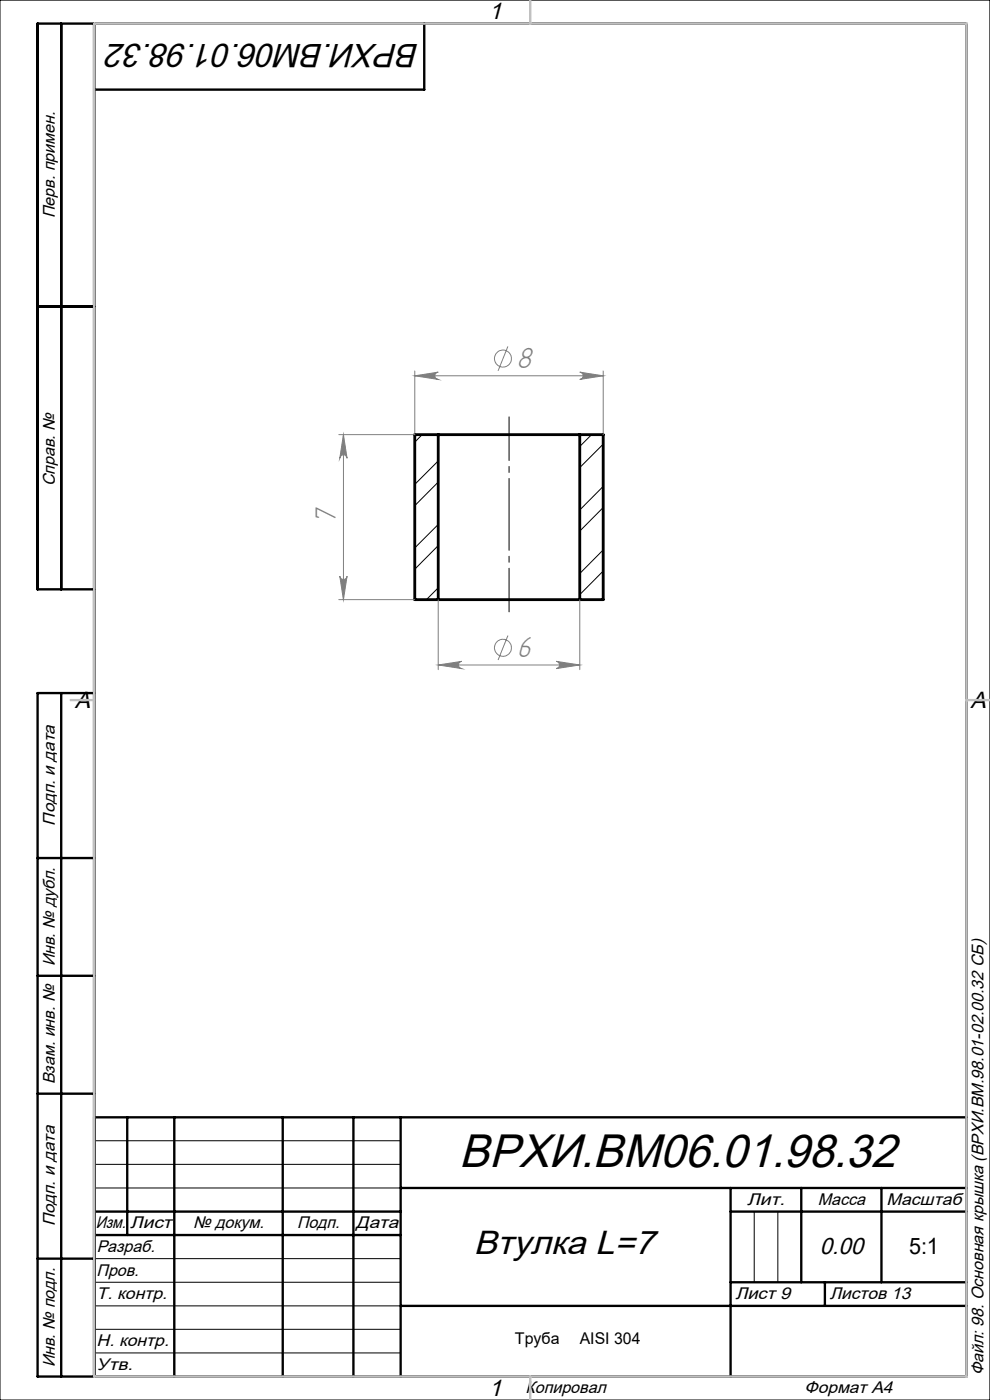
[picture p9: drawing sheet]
<svg xmlns="http://www.w3.org/2000/svg" width="210mm" height="297mm" viewBox="0 0 210 297" stroke-linecap="round" stroke-linejoin="round" font-family="sans-serif">
<g fill="none" stroke="#000" stroke-width=".21">
<path d="M0 0h210v297h-210zM89.5 92.2l-1.5 1.6M93 97.8l-5 5M125.5 92.2l-2.5 2.5M128 94.2l-5 5M93 111.3l-5 4.9M93 102.3l-5 5M93 115.7l-5 5.1M128 103.2l-5 5M128 116.7l-5 5M128 107.7l-5 5M93 124.7l-2.5 2.5"/>
<path d="M128 121.1l-5 5M20 242h65M20 247h65M20 252h65M160 257v15M165 257v15M20 267h65M20 272h65M20 277h65M20 282h65M20 287h65"/>
</g>
<path d="M93 92.2h30M93 92.2h-5v35h5M93 92.2v35M123 92.2h5v35h-5M123 92.2v35M93 127.2h30" fill="none" stroke="#000" stroke-width=".6"/>
<g fill="none" stroke="#808080" stroke-width=".21">
<path d="M88 78.7v13.5M88 79.7h40M88 79.7l5-.8a.78 .78 0 0 0-.8 .8 .78 .78 0 0 0 .8 .8zM107.7 73.5l-2 5.2M123 78.9l5 .8-5 .8a.78 .78 0 0 0 .7-.8 .78 .78 0 0 0-.7-.8zM128 78.7v13.5M71.9 92.2h16M72.8 92.2l.8 5a.78 .78 0 0 0-.8-.7 .78 .78 0 0 0-.7 .7zM72.8 92.2v35M71.9 127.2h16M72.1 122.2a.78 .78 0 0 0 .7 .7 .78 .78 0 0 0 .8-.7l-.8 5zM93 127.2v14.9"/>
<path d="M107.7 134.8l-2 5.2M123 127.2v14.9M93 141.1h30M93 141.1l5-.8a.78 .78 0 0 0-.8 .8 .78 .78 0 0 0 .8 .7zM118 140.3l5 .8-5 .7a.78 .78 0 0 0 .7-.7 .78 .78 0 0 0-.7-.8z"/>
<circle cx="106.7" cy="76.1" r="1.81"/>
<circle cx="106.7" cy="137.4" r="1.8"/>
</g>
<path d="M108 88.4v41.4" fill="none" stroke="#000" stroke-width=".21" stroke-dasharray="15.2 1.3 1.3 1.3" stroke-dashoffset="6"/>
<g fill="none" stroke="#000" stroke-width=".5">
<path d="M13 5v120M20 5v287M90 5v14h-70M8 65h12M20 125h-12v-120h197v287h-197v-145h12M13 147v145M8 182h12M8 207h12M8 232h12M20 237h185M27 237v25M37 237v55"/>
<path d="M60 237v55M75 237v55M85 237v55M20 257h65M85 252h120M155 252v40M155 257h50M170 252v20M187 252v20M8 267h12M20 262h65M85 277h120"/>
<path d="M155 272h50M175 272v5"/>
</g>
<path d="M20 5h185v287h-185zM112.5 0v5M15 148.5h5M205 148.5h5M112.5 292v5" fill="none" stroke="#c0c0c0" stroke-width=".5"/>
<g fill="#808080">
<path d="M93 141.1l5-.8a.78 .78 0 0 0-.8 .8 .78 .78 0 0 0 .8 .7zM118 140.3l5 .8-5 .7a.78 .78 0 0 0 .7-.7 .78 .78 0 0 0-.7-.8z"/>
<path d="M72.1 122.2a.78 .78 0 0 0 .7 .7 .78 .78 0 0 0 .8-.7l-.8 5zM72.8 92.2l.8 5a.78 .78 0 0 0-.8-.7 .78 .78 0 0 0-.7 .7z"/>
<path d="M88 79.7l5-.8a.78 .78 0 0 0-.8 .8 .78 .78 0 0 0 .8 .8zM123 78.9l5 .8-5 .8a.78 .78 0 0 0 .7-.8 .78 .78 0 0 0-.7-.8z"/>
</g>
<text font-size="10" x="97.4" y="247.6">ВРХИ.ВМ06.01.98.32</text>
<g font-size="7.1">
<text x="89" y="9.3" transform="rotate(-180 89 9.3)">ВРХИ.ВМ06.01.98.32</text>
<text x="100.5" y="266.1">Втулка L=7</text>
</g>
<g font-size="6.9" fill="#808080">
<text x="109.7" y="78">8</text>
<text x="71.2" y="111.1" transform="rotate(-90 71.2 111.1)">7</text>
<text x="109.7" y="139.4">6</text>
</g>
<g font-size="5">
<text x="103.7" y="4.1">1</text>
<text x="15.9" y="150.1">A</text>
<text x="205.9" y="150.1">A</text>
<text x="173.9" y="266">0.00</text>
<text x="103.7" y="296.1">1</text>
</g>
<text font-size="4.8" x="192.8" y="266">5:1</text>
<g font-size="3.6">
<text x="11.6" y="46.3" transform="rotate(-90 11.6 46.3)">Перв. примен.</text>
<text x="11.6" y="103.2" transform="rotate(-90 11.6 103.2)">Справ. №</text>
<text x="11.6" y="175.1" transform="rotate(-90 11.6 175.1)">Подп. и дата</text>
<text x="11.6" y="205" transform="rotate(-90 11.6 205)">Инв. № дубл.</text>
<text x="11.6" y="230" transform="rotate(-90 11.6 230)">Взам. инв. №</text>
<text x="158.5" y="255.6">Лит.</text>
<text x="173.5" y="255.6">Масса</text>
<text x="188.1" y="255.6">Масштаб</text>
<text x="11.6" y="260.1" transform="rotate(-90 11.6 260.1)">Подп. и дата</text>
<text x="20.3" y="260.6">Изм.</text>
<text x="27.6" y="260.6">Лист</text>
<text x="41" y="260.6">№ докум.</text>
<text x="63" y="260.6">Подп.</text>
<text x="75.5" y="260.6">Дата</text>
<text x="20.5" y="265.6">Разраб.</text>
<text x="20.5" y="275.6">Т. контр.</text>
<text x="20.5" y="270.6">Пров.</text>
<text x="156" y="275.6">Лист 9</text>
<text x="176" y="275.6">Листов 13</text>
<text x="20.5" y="285.6">Н. контр.</text>
<text x="11.6" y="290" transform="rotate(-90 11.6 290)">Инв. № подл.</text>
<text x="20.5" y="290.6">Утв.</text>
<text x="208.6" y="291.8" transform="rotate(-90 208.6 291.8)">Файл: 98. Основная крышка (ВРХИ.ВМ.98.01-02.00.32 СБ)</text>
<text x="111.5" y="295.6">Копировал</text>
<text x="170.7" y="295.6">Формат А4</text>
</g>
<g font-size="3.4">
<text x="109.2" y="285.2">Труба</text>
<text x="123" y="285.2">AISI 304</text>
</g>
</svg>
